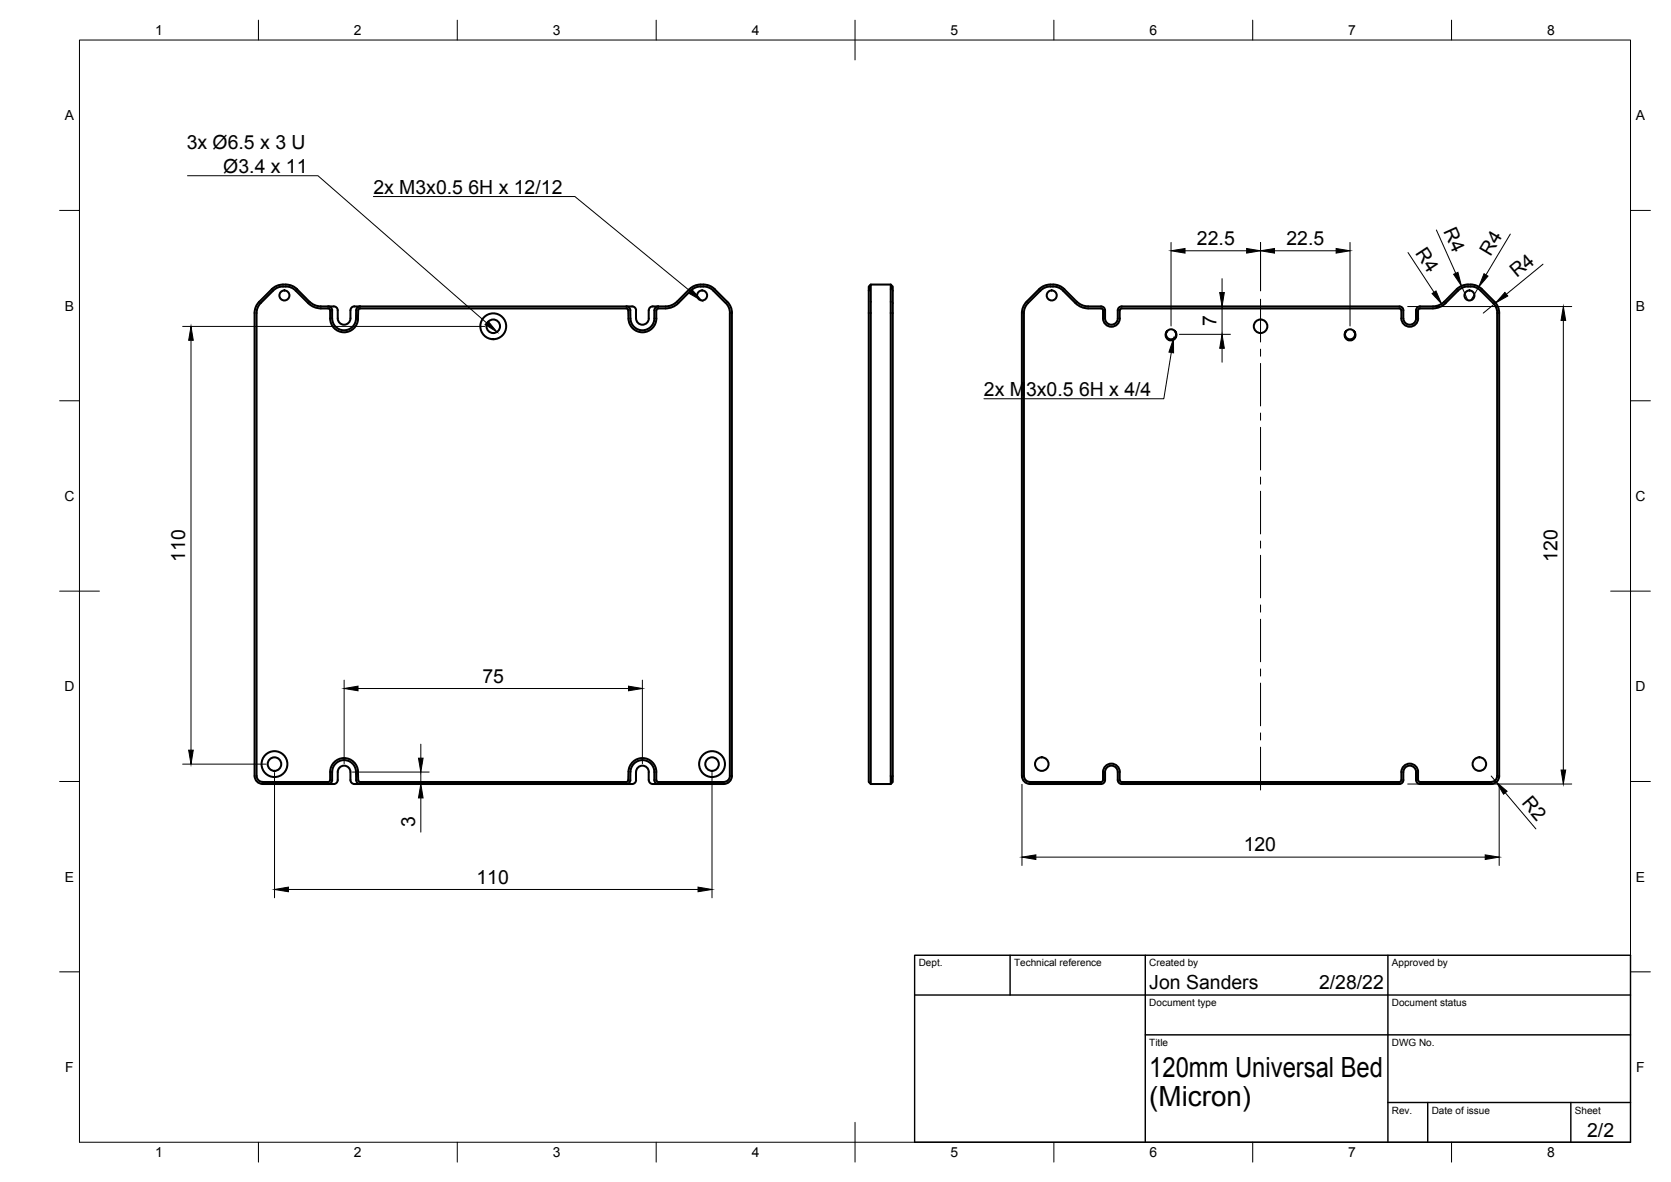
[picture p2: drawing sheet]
<svg xmlns="http://www.w3.org/2000/svg" width="420mm" height="297mm" viewBox="0 0 420 297" stroke-linecap="round" stroke-linejoin="round" font-family="sans-serif">
<!-- layer: Visible -->
<g fill="none" stroke="#000" stroke-width=".51">
<path d="M65.2 75.8l3.1-3.1a4.9 4.9 0 0 1 6.4 0l3.1 3.1M65.2 75.8l-.9 1.3-.3 1.6v116.3M71.2 72h.7M71.2 72l-.9 .1-1.3 .6-3.5 3.5-.7 1.1-.3 1.4v116.3M71.9 72l.9 .1 1.2 .6 3.5 3.5 1.5 1a8.7 8.7 0 0 0 3.8 .4l.2 .4a5.1 5.1 0 0 0 1 4.5 3.5 3.5 0 0 0 3.8 .8 3.5 3.5 0 0 0 2.2-3.2l.1-2.1v-.3l.5-.2h66.9l.2 .1 .3 .4a5.2 5.2 0 0 0 1.1 4.5 3.5 3.5 0 0 0 3.8 .7 3.5 3.5 0 0 0 2.1-3.2l.1-2.3 .4-.2h1.9M77.8 75.8l.9 .7 1.4 .5h3.8a1.02 1.02 0 0 1 1 1.1v1.9a1.6 1.6 0 0 0 1.6 1.6 1.6 1.6 0 0 0 1.6-1.6v-2a.97 .97 0 0 1 1-1h69.8a1.01 1.01 0 0 1 1 1v2a1.61 1.61 0 0 0 1.6 1.6 1.61 1.61 0 0 0 1.6-1.6v-2a1.04 1.04 0 0 1 1-1h3.8l1.5-.5 .8-.7M82.5 77a1.01 1.01 0 0 1 1 1M83.5 78v2M89.6 78a4.5 4.5 0 0 1-1.2 4.4 2.99 2.99 0 0 1-3.2 .3 2.99 2.99 0 0 1-1.7-2.7M90.6 77a1.01 1.01 0 0 0-1 1M157.5 77a1.01 1.01 0 0 1 1 1M165.5 77a1.01 1.01 0 0 0-1 1 4.4 4.4 0 0 1-1.1 4.3 2.99 2.99 0 0 1-3.1 .4 2.99 2.99 0 0 1-1.8-2.6v-2.1"/>
<path d="M176.2 72h.7M176.2 72l-.9 .1-1.2 .6-4.5 4.2-1.1 .4-1.1 .2M176.9 72l1.3 .3 1.2 .7 3.4 3.5 .6 1.2 .1 1M179.7 72.7l3.2 3.1M179.7 72.7a4.9 4.9 0 0 0-6.4 0l-3.1 3.1M182.9 75.8l.8 1.3 .3 1.6M183.5 78.7v116.3a1.49 1.49 0 0 1-1.5 1.5h-16.5l-.4-.2-.1-.3M184 78.7v116.3a2.04 2.04 0 0 1-2 2h-17.9a1.01 1.01 0 0 1-1-1M218.9 71.5h5.1M224 71.5l.5 .5v124.5l-.5 .5zM258.1 75.8l-.8 1.3-.3 1.6-.1 116.3a2.04 2.04 0 0 0 2.1 2M261.3 72.7l-3.2 3.1"/>
<path d="M264.1 72h.7M264.1 72l-1.3 .3-1.2 .7-3.4 3.5-.6 1.2-.1 1v116.3a1.54 1.54 0 0 0 1.5 1.5M264.8 71.5l-1.7 .1-1 .4-.8 .7M264.8 71.5l1 .1 1.4 .7 3.6 3.5M264.8 72l.9 .1 1.2 .6 3.5 3.5 1.5 1 1.7 .3h3.2l.5 .2a7.2 7.2 0 0 0 .3 3.4 2.09 2.09 0 0 0 2.4 .9 2.09 2.09 0 0 0 1.5-2l.1-2v-.3l.5-.2h69.8M270.8 75.8l.8 .7 1.5 .5h3.7a1.01 1.01 0 0 1 1.1 1v2a1.6 1.6 0 0 0 1.5 1.6 1.6 1.6 0 0 0 1.7-1.6v-2a1.01 1.01 0 0 1 1-1h69.8M351.9 77.5l.4 .2a7.2 7.2 0 0 0 .3 3.4 2.09 2.09 0 0 0 2.4 .9 2.09 2.09 0 0 0 1.6-2v-1.8l-.6-.1v1.9a1.59 1.59 0 0 1-1.5 1.6 1.59 1.59 0 0 1-1.6-1.6M351.9 77a1.01 1.01 0 0 1 1 1M352.8 78v2M356.6 78v.2M363.1 75.8l-.8 .7-1.5 .5h-3.7a1.05 1.05 0 0 0-1.1 1.1M363.5 76.2l-.9 .7-1.1 .4-4.4 .2-.3 .1-.2 .4"/>
<path d="M366.6 73l-3.1 3.2M369.1 72h.7M369.1 72l-1.3 .3-1.2 .7M369.8 71.5l1 .1 1.4 .7 3.6 3.5M369.8 71.5h-1.2l-1.5 .5-4 3.8M369.8 72l1.4 .3 1.1 .7M372.3 73l3.1 3.2M375.4 76.2l.8 1.1 .2 1.4v116.3a1.52 1.52 0 0 1-1.5 1.5h-17.8h-.3l-.2-.5M375.8 75.8l.9 1.3 .3 1.6v116.3a2.04 2.04 0 0 1-2.1 2h-17.8a1.01 1.01 0 0 1-1-1M293.5 83.2a1.26 1.26 0 0 0 .1 1.7 1.26 1.26 0 0 0 1.7 0 1.26 1.26 0 0 0 .1-1.7l.2 .3a1.42 1.42 0 0 1-.7 2 1.39 1.39 0 0 1-1.5-.5 1.39 1.39 0 0 1-.2-1.5zM293.5 83.2a1.26 1.26 0 0 1 1.9 0M338.5 83.2a1.26 1.26 0 0 1 1.9 0"/>
<path d="M339.9 85.5a1.4 1.4 0 0 1-1.5-.4 1.4 1.4 0 0 1-.2-1.5l.3-.4a1.26 1.26 0 0 0 .1 1.7 1.26 1.26 0 0 0 1.7 0 1.26 1.26 0 0 0 .1-1.7l.3 .3a1.44 1.44 0 0 1-.8 2M64 195a2.04 2.04 0 0 0 2 2h17.9a1.01 1.01 0 0 0 1-1M64.5 195a1.52 1.52 0 0 0 1.5 1.5h16.5h.3l.2-.5M83 194v2M83 194a3.5 3.5 0 0 1 3.5-3.5 3.5 3.5 0 0 1 3.5 3.4l.1 2.1 .5 .5h66.9l.4-.2 .1-.3a5.3 5.3 0 0 1 1.1-4.5 3.5 3.5 0 0 1 3.8-.7 3.5 3.5 0 0 1 2.1 3.2M83.5 194v2M83.5 196a1.01 1.01 0 0 1-1 1M84.9 194v2M84.9 194a1.6 1.6 0 0 1 1.6-1.6 1.6 1.6 0 0 1 1.6 1.6M88.1 196a1.01 1.01 0 0 0 1 1h69.8a1.01 1.01 0 0 0 1-1M88.1 194v2M89.5 193.9a3 3 0 0 0-3-2.9 3 3 0 0 0-3 3"/>
<path d="M89.5 194l.1 2a1.01 1.01 0 0 0 1 1M158.5 194v2a1.01 1.01 0 0 1-1 1M158.5 193.9a3 3 0 0 1 3.1-2.9 3 3 0 0 1 2.9 3M159.9 194v2M159.9 194a1.6 1.6 0 0 1 1.6-1.6 1.6 1.6 0 0 1 1.6 1.6M163.1 194v2M164.5 196a1.01 1.01 0 0 0 1 1M164.5 194v2M165 194v2M218.9 197l-.5-.5v-124.5l.5-.5v125.5h5.1M277.3 196l-.2 .5h-.3h-17.8M277.3 194a2.11 2.11 0 0 1 2.2-2.1 2.11 2.11 0 0 1 2.1 2.1"/>
<path d="M277.3 194v2M277.9 196a1.01 1.01 0 0 1-1.1 1h-17.8M277.9 194a1.6 1.6 0 0 1 1.6-1.6 1.6 1.6 0 0 1 1.6 1.6M277.9 194v2M281.1 196a1.01 1.01 0 0 0 1 1h69.8M281.1 194v2M281.5 194v2M281.6 196v.3l.5 .2h69.8M352.4 196l-.3 .5h-.2M352.4 194a2.11 2.11 0 0 1 2.1-2.1 2.11 2.11 0 0 1 2.1 2.1M352.4 194v2M352.8 194v2"/>
<path d="M352.9 196a1.01 1.01 0 0 1-1 1M352.9 194a1.6 1.6 0 0 1 1.6-1.6 1.6 1.6 0 0 1 1.6 1.6M356 194v2M356.6 194v2"/>
<circle cx="71.5" cy="74.2" r="1.26"/>
<circle cx="176.5" cy="74.2" r="1.26"/>
<circle cx="264.4" cy="74.2" r="1.26"/>
<circle cx="369.5" cy="74.2" r="1.26"/>
<circle cx="124" cy="82" r="1.7"/>
<circle cx="124" cy="82" r="3.2"/>
<circle cx="317" cy="82" r="1.7"/>
<circle cx="69" cy="192" r="1.7"/>
<circle cx="69" cy="192" r="3.2"/>
<circle cx="179" cy="192" r="1.7"/>
<circle cx="179" cy="192" r="3.2"/>
<circle cx="261.9" cy="192" r="1.7"/>
<circle cx="372" cy="192" r="1.7"/>
</g>
<!-- layer: Border -->
<g fill="none" stroke="#000" stroke-width=".25">
<path d="M20 10.1h390v276.9h-390zM65 5.1v5M115 5.1v5M165 5.1v5M215 5.1v10M265 5.1v5M315 5.1v5M365 5.1v5M15 52.9h5M410 52.9h5M15 100.7h5M410 100.7h5"/>
<path d="M15 148.6h10M405 148.6h10M15 196.4h5M410 196.4h5M15 244.2h5M410 244.2h5M65 287v5M115 287v5M165 287v5M215 282.1v9.9M265 287v5M315 287v5"/>
<path d="M365 287v5"/>
</g>
<!-- layer: TitleBlock -->
<path d="M230 240.1h180v46.9h-180zM230 250h180M254 240.1v9.9M288 240.1v46.9M349 240.1v46.9M288 260.1h122M349 277.1h61M359 277.1v9.9M395 277.1v9.9" fill="none" stroke="#000" stroke-width=".36"/>
<!-- layer: Dimensions -->
<g fill="none" stroke="#000" stroke-width=".25">
<path d="M361.2 57.8l4.8 10.9M379.8 58.8l-6.2 10.3M294.4 60.9v21M298 63h15.5M307.3 70v3.5M307.3 77v7M316.9 60.9v12.2M320.5 63h15.5M339.4 60.9v21M353.9 77h41.3M354 63.5l6.6 9.9M367.5 71.9l1.6 3.6"/>
<path d="M371.8 72.1l-2 3.4M376 76.1l-3 2.6M388 66.4l-9.2 7.5M45.9 82h76M48 85.5v103M296.5 84h12.9M307.3 87.5v3.5M393.1 80.5v113M86.5 170.9v21M90 173h68M161.5 170.9v21M45.9 192h21"/>
<path d="M69 194.1v31.5M88.6 194h19.3M101.7 197h6.2M105.8 187v3.5M105.8 194v3M179 194.1v31.5M257 197.1v20.4M353.9 197h41.3M374.9 195l1.3 1.5M377 197.1v20.4M378.5 199.2l7.7 9.1M105.8 200.5v8.6"/>
<path d="M260.5 215.4h112.9M72.5 223.5h103"/>
</g>
<g fill="#000" stroke="#000" stroke-width=".25">
<path d="M294.4 63l3.6-.6v1.2zM306.7 73.5h1.1l-.5 3.5zM313.5 62.4l3.4 .6-3.4 .6zM316.9 63l3.6-.6v1.2zM336 62.4l3.4 .6-3.4 .6zM360.1 73.8l1-.7 1.4 3.3zM365.5 68.9l1.1-.5 .9 3.5zM373.1 68.8l1 .6-2.3 2.7zM378.4 73.5l.7 .9-3.1 1.7zM48 82l.6 3.5h-1.2zM307.3 84l.5 3.5h-1.1zM393.1 77l.6 3.5h-1.2z"/>
<path d="M86.5 173l3.5-.6v1.2zM158 172.4l3.5 .6-3.5 .6zM47.4 188.5h1.2l-.6 3.5zM105.2 190.5h1.2l-.6 3.5zM376.2 196.5l2.7 2.3-.8 .8zM392.5 193.5h1.2l-.6 3.5zM105.8 197l.6 3.5h-1.2zM257 215.4l3.5-.6v1.2zM373.4 214.8l3.6 .6-3.6 .6zM69 223.5l3.5-.6v1.2zM175.5 222.9l3.5 .6-3.5 .6z"/>
</g>
<!-- layer: Annotations -->
<path d="M174.1 72.9l2.3 2.6-3.1-1.7zM122.7 80.7l2.3 2.7-3-1.8zM295.1 85.1v3.6l-1.2-.2z" fill="#000" stroke="#000" stroke-width=".25"/>
<path d="M47.2 44.2h32.7l42.4 36.9M93.9 49.4h50.6l29.2 23.9M294.5 88.6l-1.9 11.6h-45.2" fill="none" stroke="#000" stroke-width=".25"/>
<!-- layer: Center Lines -->
<g fill="none" stroke="#000" stroke-width=".25">
<path d="M316.9 75.2v10.7M316.9 87.7v1.8M316.9 91.3v10.7M316.9 103.8v1.8M316.9 107.4v10.7M316.9 119.9v1.8M316.9 123.5v10.7M316.9 136v1.7M316.9 139.5v10.7M316.9 152v1.8M316.9 155.6v10.7M316.9 168.1v1.8"/>
<path d="M316.9 171.7v10.7M316.9 184.2v1.8M316.9 187.8v10.7"/>
</g>
<g font-size="7">
<text x="289" y="270.6">120mm Universal Bed</text>
<text x="289" y="278.1">(Micron)</text>
</g>
<g font-size="4.9">
<text x="46.9" y="37.5">3x Ø6.5 x 3 U</text>
<text x="56.2" y="43.5">Ø3.4 x 11</text>
<text x="93.9" y="48.7">2x M3x0.5</text>
<text x="117.8" y="48.7">6H x 12/12</text>
<text x="362.9" y="58.2" transform="rotate(66 362.9 58.2)">R4</text>
<text x="301" y="61.6">22.5</text>
<text x="323.5" y="61.6">22.5</text>
<text x="355.8" y="63.5" transform="rotate(57 355.8 63.5)">R4</text>
<text x="374.8" y="64.5" transform="rotate(-59 374.8 64.5)">R4</text>
<text x="381.4" y="70" transform="rotate(-39 381.4 70)">R4</text>
<text x="305.9" y="81.9" transform="rotate(-90 305.9 81.9)">7</text>
<text x="247.4" y="99.5">2x M3x0.5</text>
<text x="271.3" y="99.5">6H x 4/4</text>
<text x="46.6" y="141.3" transform="rotate(-90 46.6 141.3)">110</text>
<text x="391.6" y="141.3" transform="rotate(-90 391.6 141.3)">120</text>
<text x="121.3" y="171.6">75</text>
<text x="382.5" y="201.8" transform="rotate(50 382.5 201.8)">R2</text>
<text x="104.4" y="207.9" transform="rotate(-90 104.4 207.9)">3</text>
<text x="312.7" y="213.9">120</text>
<text x="119.8" y="222.1">110</text>
<text x="289" y="248.5">Jon Sanders</text>
<text x="331.7" y="248.5">2/28/22</text>
<text x="399.1" y="285.7">2/2</text>
</g>
<g font-size="3.5">
<text x="39" y="8.8">1</text>
<text x="89" y="8.8">2</text>
<text x="139" y="8.8">3</text>
<text x="189" y="8.8">4</text>
<text x="239" y="8.8">5</text>
<text x="289" y="8.8">6</text>
<text x="339" y="8.8">7</text>
<text x="389" y="8.8">8</text>
<text x="16.3" y="30.2">A</text>
<text x="411.3" y="30.2">A</text>
<text x="16.3" y="78">B</text>
<text x="411.3" y="78">B</text>
<text x="16.2" y="125.9">C</text>
<text x="411.2" y="125.9">C</text>
<text x="16.2" y="173.7">D</text>
<text x="411.2" y="173.7">D</text>
<text x="16.3" y="221.6">E</text>
<text x="411.3" y="221.6">E</text>
<text x="16.4" y="269.4">F</text>
<text x="411.4" y="269.4">F</text>
<text x="39" y="290.8">1</text>
<text x="89" y="290.8">2</text>
<text x="139" y="290.8">3</text>
<text x="189" y="290.8">4</text>
<text x="239" y="290.8">5</text>
<text x="289" y="290.8">6</text>
<text x="339" y="290.8">7</text>
<text x="389" y="290.8">8</text>
</g>
<g font-size="2.5">
<text x="231" y="242.9">Dept.</text>
<text x="255" y="242.9">Technical reference</text>
<text x="289" y="242.9">Created by</text>
<text x="350" y="242.9">Approved by</text>
<text x="289" y="252.8">Document type</text>
<text x="350" y="252.8">Document status</text>
<text x="289" y="262.9">Title</text>
<text x="350" y="262.9">DWG No.</text>
<text x="350" y="279.9">Rev.</text>
<text x="360" y="279.9">Date of issue</text>
<text x="396" y="279.9">Sheet</text>
</g>
</svg>
